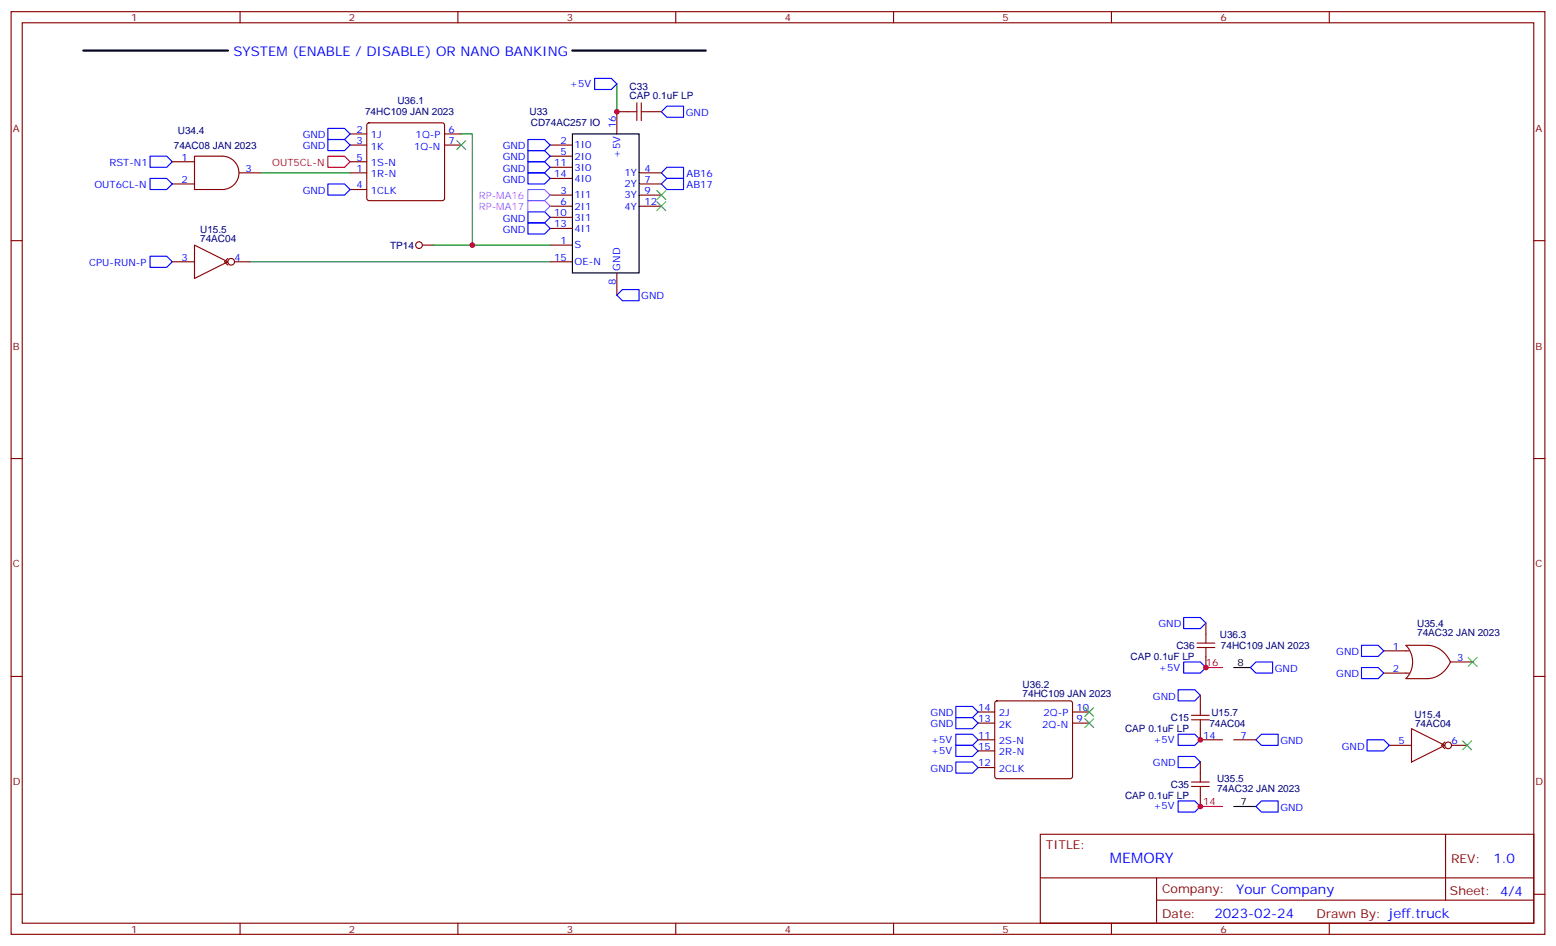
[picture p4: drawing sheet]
<svg xmlns="http://www.w3.org/2000/svg" width="494mm" height="300mm" viewBox="0 0 494 300" stroke-linecap="round" stroke-linejoin="round" font-family="sans-serif">
<g fill="none" stroke="#870000" stroke-width=".35">
<path d="M3.5 3.7h486.9v292.8h-486.9zM7.1 7.2h479.7v285.8h-479.7zM76.2 3.7v3.5M145.3 3.7v3.5M214.5 3.7v3.5M283.6 3.7v3.5M352.8 3.7v3.5M421.9 3.7v3.5M116.7 39.2l.4-.2h23.3l.5 .2 .2 .5v23.3l-.2 .5-.5 .2h-23.3l-.5-.3-.2-.4v-23.3zM199.3 35.5h-3.5v7M206.4 35.5h3.5M54.7 51.3h7"/>
<path d="M54.7 58.4h7M61.7 49.6h8.9a5.3 5.3 0 0 1 5.2 5.3 5.3 5.3 0 0 1-5.2 5.2h-8.9zM75.8 54.9h7.1M111.1 54.9h5.3M111.1 42.5h5.3M111.1 46h5.3M111.1 51.3h5.3M141.1 42.5h5.3M141.1 46h5.3M174.6 46h7.1M174.6 49.6h7.1M174.6 53.1h7.1"/>
<path d="M174.6 56.6h7.1M202.8 54.9h7.1M202.8 58.4h7.1M3.5 76.4h3.6M61.7 77.8l10.6 5.3-10.6 5.3zM111.1 60.1h5.3M174.6 77.8h7.1M174.6 61.9h7.1M174.6 65.4h7.1M174.6 69h7.1M174.6 72.5h7.1M202.8 61.9h7.1"/>
<path d="M202.8 65.4h7.1M486.8 76.4h3.6M54.7 83.1h7M72.3 82l-1 1.1 1 1M74.4 83.1h5M174.6 83.1h7.1M195.8 86.6v7.1M3.5 145.5h3.6M486.8 145.5h3.6M382.8 197.7v3.6M3.5 214.7h3.6M382.8 208.3v3.5"/>
<path d="M439.2 206.6h8.1M439.2 213.6h8.1M446.3 204.8h6.7a8.4 8.4 0 0 1 7.4 5.3 8.4 8.4 0 0 1-7.4 5.3l-6.8-.1a7.6 7.6 0 0 0 .1-10.5zM460.4 210.1h7M486.8 214.7h3.6M310.4 234.8h5.3M310.4 229.5h5.3M310.4 226h5.3M310.4 238.3h5.3M316 222.6l.4-.2h23.3l.5 .2 .2 .5v23.3l-.2 .5-.5 .2h-23.3l-.5-.2-.2-.5v-23.3zM340.4 229.5h5.3M340.4 226h5.3"/>
<path d="M381 231.2v3.6h7.1M381 220.7v3.5M391.6 234.8h7M441 236.5h7M448 231.2l10.6 5.3-10.6 5.3zM458.6 235.5l-1 1 1 1.1M460.7 236.5h5M310.4 243.6h5.3M381 241.8v3.6M381 252.4v3.5M330.2 264.8h156.6v28.2h-156.6zM330.2 278.6h156.5"/>
<path d="M367.1 278.6v14.1M458.8 264.8v20.9M3.5 283.8h3.6M76.2 293v3.5M145.3 293v3.5M214.5 293v3.5M283.6 293v3.5M352.8 293v3.5M367.1 285.7h119.6M421.9 293v3.5M486.8 283.8h3.6"/>
<circle cx="73.4" cy="83.1" r="1.06"/>
<circle cx="459.7" cy="236.5" r="1.06"/>
</g>
<g fill="none" stroke="#00f" stroke-width=".35">
<path d="M188.7 24.9h5.3l1.8 1.7-1.8 1.8h-5.3zM211.7 33.7h5.3v3.5h-5.3l-1.8-1.7zM47.6 49.6h5.3l1.8 1.7-1.8 1.8h-5.3zM47.6 56.6h5.3l1.8 1.8-1.8 1.7h-5.3zM104.1 40.7h5.3l1.7 1.8-1.7 1.8h-5.3zM104.1 44.3h5.3l1.7 1.7-1.7 1.8h-5.3zM104.1 58.4h5.3l1.7 1.7-1.7 1.8h-5.3zM167.6 51.3h5.3l1.7 1.8-1.7 1.8h-5.3zM167.6 54.9h5.3l1.7 1.7-1.7 1.8h-5.3zM167.6 44.3h5.3l1.7 1.7-1.7 1.8h-5.3zM167.6 47.8h5.3l1.7 1.8-1.7 1.7h-5.3zM211.7 53.1h5.3v3.5h-5.3l-1.8-1.7z"/>
<path d="M211.7 56.6h5.3v3.5h-5.3l-1.8-1.7zM167.6 67.2h5.3l1.7 1.8-1.7 1.7h-5.3zM167.6 70.7h5.3l1.7 1.8-1.7 1.8h-5.3zM47.6 81.3h5.3l1.8 1.8-1.8 1.7h-5.3zM195.8 93.7l1.8-1.8h5.2v3.5h-5.2zM375.7 196h5.3l1.8 1.7-1.8 1.8h-5.3zM373.9 218.9h5.3l1.8 1.8-1.8 1.7h-5.3zM375.7 210.1h5.3l1.8 1.7-1.8 1.8h-5.3zM396.9 211.8l1.7-1.7h5.3v3.5h-5.3zM432.2 204.8h5.2l1.8 1.8-1.8 1.7h-5.2zM432.2 211.8h5.2l1.8 1.8-1.8 1.8h-5.2zM303.4 224.2h5.3l1.7 1.8-1.7 1.7h-5.3z"/>
<path d="M303.4 227.7h5.3l1.7 1.8-1.7 1.7h-5.3zM303.4 233h5.3l1.7 1.8-1.7 1.7h-5.3zM303.4 236.5h5.3l1.7 1.8-1.7 1.8h-5.3zM373.9 233h5.3l1.8 1.8-1.8 1.7h-5.3zM398.6 234.8l1.8-1.8h5.3v3.5h-5.3zM433.9 234.8h5.3l1.8 1.7-1.8 1.8h-5.3zM303.4 241.8h5.3l1.7 1.8-1.7 1.8h-5.3zM373.9 240.1h5.3l1.8 1.7-1.8 1.8h-5.3zM373.9 254.2h5.3l1.8 1.7-1.8 1.8h-5.3zM400.4 254.2h5.3v3.5h-5.3l-1.8-1.8z"/>
</g>
<path d="M195.8 26.6v8.9M82.9 54.9h28.2M146.4 42.5h3.5v35.3h24.7M137.6 77.8h12.3M79.4 83.1h95.2" fill="none" stroke="#008700" stroke-width=".35"/>
<g fill="none" stroke="#a10000" stroke-width=".35">
<path d="M199.3 35.5h2.8M202.1 32.6v5.7M203.6 32.6v5.7M203.6 35.5h2.8M379.9 205.5h5.7M379.9 204.1h5.7M382.8 201.3v2.8M382.8 205.5v2.8M378.2 228.4h5.6M378.2 227h5.6M381 224.2v2.8M381 228.4v2.8"/>
<path d="M378.2 249.6h5.6M378.2 248.2h5.6M381 245.4v2.8M381 249.6v2.8"/>
</g>
<path d="M181.7 42.5h21.1v44.1h-21.1zM391.6 211.8h5.3M391.6 255.9h7" fill="none" stroke="#000" stroke-width=".35"/>
<path d="M104.1 49.6h5.3l1.7 1.7-1.7 1.8h-5.3zM382.8 211.8h5.3M381 255.9h7.1" fill="none" stroke="#f00" stroke-width=".35"/>
<path d="M167.6 60.1h5.3l1.7 1.8-1.7 1.8h-5.3zM167.6 63.7h5.3l1.7 1.7-1.7 1.8h-5.3z" fill="none" stroke="#c0f" stroke-width=".35"/>
<g fill="none" stroke="#3c3" stroke-width=".35">
<path d="M145 44.6l2.8 2.8M147.8 44.6l-2.8 2.8M208.5 60.5l2.8 2.8M208.5 64l2.8 2.9M211.3 60.5l-2.8 2.8M211.3 64l-2.8 2.9M466 208.7l2.8 2.8M468.8 208.7l-2.8 2.8M344.3 224.5l2.8 2.9M344.3 228.1l2.8 2.8M347.1 224.5l-2.8 2.9M347.1 228.1l-2.8 2.8"/>
<path d="M464.3 235.1l2.8 2.8M467.1 235.1l-2.8 2.8"/>
</g>
<path d="M26.5 16.1h45.8M181.7 16.1h42.3" fill="none" stroke="#000" stroke-width=".71"/>
<g fill="none" stroke="#850000" stroke-width=".35">
<path d="M134.1 77.8h3.5"/>
<circle cx="133" cy="77.8" r="1.06"/>
</g>
<g fill="#c00">
<circle cx="381" cy="234.8" r=".88"/>
<circle cx="381" cy="255.9" r=".88"/>
<circle cx="382.8" cy="211.8" r=".88"/>
<circle cx="195.8" cy="35.5" r=".88"/>
<circle cx="149.9" cy="77.8" r=".88"/>
</g>
<text font-size="4.6" fill="#00f" x="352.3" y="273.8">MEMORY</text>
<g font-size="4.2" fill="#00f">
<text x="74.1" y="17.8">SYSTEM (ENABLE / DISABLE) OR NANO BANKING</text>
<text x="474" y="274">1.0</text>
<text x="392.4" y="283.6">Your Company</text>
<text x="385.5" y="291.4">2023-02-24</text>
</g>
<g font-size="3.9" fill="#800">
<text x="332" y="269.3">TITLE:</text>
<text x="460.6" y="274">REV:</text>
<text x="368.9" y="283.5">Company:</text>
<text x="460.2" y="284.2">Sheet: 4/4</text>
<text x="368.9" y="291.2">Date:</text>
<text x="417.9" y="291.3">Drawn By: jeff.truck</text>
</g>
<g font-size="3.2" fill="#800">
<text x="41.6" y="6.7">1</text>
<text x="110.8" y="6.7">2</text>
<text x="179.9" y="6.7">3</text>
<text x="249.1" y="6.7">4</text>
<text x="318.2" y="6.7">5</text>
<text x="387.3" y="6.7">6</text>
<text x="4.1" y="41.8">A</text>
<text x="487.4" y="41.8">A</text>
<text x="4.1" y="110.9">B</text>
<text x="487.4" y="110.9">B</text>
<text x="4.1" y="180.1">C</text>
<text x="487.4" y="180.1">C</text>
<text x="4.1" y="249.2">D</text>
<text x="487.4" y="249.2">D</text>
<text x="41.6" y="296">1</text>
<text x="110.8" y="296">2</text>
<text x="179.9" y="296">3</text>
<text x="249.1" y="296">4</text>
<text x="318.2" y="296">5</text>
<text x="387.3" y="296">6</text>
</g>
<g font-size="3.2" fill="#00f">
<text x="180.9" y="27.6">+5V</text>
<text x="195.4" y="40.7" transform="rotate(-90 195.4 40.7)">16</text>
<text x="217.7" y="36.8">GND</text>
<text x="96.1" y="43.9">GND</text>
<text x="96.1" y="47.4">GND</text>
<text x="113.2" y="42.2">2</text>
<text x="113.2" y="45.7">3</text>
<text x="117.7" y="43.9">1J</text>
<text x="117.7" y="47.4">1K</text>
<text x="131.5" y="47.4">1Q-N</text>
<text x="131.9" y="43.9">1Q-P</text>
<text x="142.3" y="42.2">6</text>
<text x="142.3" y="45.7">7</text>
<text x="159.6" y="47.4">GND</text>
<text x="177.9" y="45.7">2</text>
<text x="182.4" y="47.1">1I0</text>
<text x="34.8" y="52.5">RST-N1</text>
<text x="57.6" y="51">1</text>
<text x="113.2" y="51">5</text>
<text x="117.7" y="52.7">1S-N</text>
<text x="159.6" y="50.9">GND</text>
<text x="175.9" y="52.7">11</text>
<text x="177.9" y="49.2">5</text>
<text x="182.4" y="50.6">2I0</text>
<text x="196.8" y="50" transform="rotate(-90 196.8 50)">+5V</text>
<text x="30" y="59.7">OUT6CL-N</text>
<text x="57.6" y="58">2</text>
<text x="78" y="54.5">3</text>
<text x="113.2" y="54.5">1</text>
<text x="113.2" y="59.8">4</text>
<text x="117.7" y="56.3">1R-N</text>
<text x="159.6" y="54.4">GND</text>
<text x="159.6" y="58">GND</text>
<text x="175.9" y="56.3">14</text>
<text x="182.4" y="54.2">3I0</text>
<text x="182.4" y="57.7">4I0</text>
<text x="198.2" y="55.9">1Y</text>
<text x="198.2" y="59.4">2Y</text>
<text x="204.6" y="54.5">4</text>
<text x="204.6" y="58">7</text>
<text x="217.9" y="56.2">AB16</text>
<text x="217.9" y="59.7">AB17</text>
<text x="96.1" y="61.5">GND</text>
<text x="117.7" y="61.6">1CLK</text>
<text x="177.9" y="61.6">3</text>
<text x="177.9" y="65.1">6</text>
<text x="182.4" y="63">1I1</text>
<text x="198.2" y="63">3Y</text>
<text x="204.6" y="61.6">9</text>
<text x="204.6" y="65.1">12</text>
<text x="159.6" y="70.3">GND</text>
<text x="175.9" y="68.6">10</text>
<text x="182.4" y="66.5">2I1</text>
<text x="182.4" y="70">3I1</text>
<text x="198.2" y="66.5">4Y</text>
<text x="159.6" y="73.8">GND</text>
<text x="175.9" y="72.1">13</text>
<text x="177.9" y="77.4">1</text>
<text x="182.4" y="73.6">4I1</text>
<text x="57.6" y="82.7">3</text>
<text x="74.4" y="82.7">4</text>
<text x="175.9" y="82.7">15</text>
<text x="182.4" y="78.8">S</text>
<text x="28.3" y="84.4">CPU-RUN-P</text>
<text x="182.4" y="84.1">OE-N</text>
<text x="196.8" y="85.9" transform="rotate(-90 196.8 85.9)">GND</text>
<text x="195.4" y="90.4" transform="rotate(-90 195.4 90.4)">8</text>
<text x="203.6" y="95">GND</text>
<text x="367.7" y="199.1">GND</text>
<text x="424.2" y="207.9">GND</text>
<text x="442.1" y="206.2">1</text>
<text x="462.5" y="209.7">3</text>
<text x="367.9" y="212.8">+5V</text>
<text x="404.6" y="213.2">GND</text>
<text x="424.2" y="215">GND</text>
<text x="442.1" y="213.3">2</text>
<text x="295.4" y="227.3">GND</text>
<text x="310.5" y="225.6">14</text>
<text x="317" y="227.4">2J</text>
<text x="331.3" y="227.4">2Q-P</text>
<text x="341.7" y="225.6">10</text>
<text x="365.9" y="222">GND</text>
<text x="295.4" y="230.8">GND</text>
<text x="310.5" y="229.1">13</text>
<text x="317" y="230.9">2K</text>
<text x="330.8" y="230.9">2Q-N</text>
<text x="341.7" y="229.1">9</text>
<text x="295.5" y="235.7">+5V</text>
<text x="295.5" y="239.3">+5V</text>
<text x="310.5" y="234.4">11</text>
<text x="310.5" y="237.9">15</text>
<text x="317" y="236.2">2S-N</text>
<text x="317" y="239.7">2R-N</text>
<text x="366.1" y="235.7">+5V</text>
<text x="381.9" y="234.4">14</text>
<text x="393.7" y="234.4">7</text>
<text x="406.4" y="236.1">GND</text>
<text x="425.9" y="237.9">GND</text>
<text x="443.9" y="236.2">5</text>
<text x="460.7" y="236.2">6</text>
<text x="295.4" y="244.9">GND</text>
<text x="310.5" y="243.2">12</text>
<text x="317" y="245">2CLK</text>
<text x="365.9" y="243.2">GND</text>
<text x="366.1" y="256.9">+5V</text>
<text x="406.4" y="257.3">GND</text>
</g>
<g font-size="3.2" fill="#000080">
<text x="199.8" y="28.5">C33</text>
<text x="126.1" y="33.1">U36.1</text>
<text x="199.8" y="31.6">CAP 0.1uF LP</text>
<text x="115.9" y="36.6">74HC109 JAN 2023</text>
<text x="168.1" y="36.6">U33</text>
<text x="168.5" y="40.1">CD74AC257 IO</text>
<text x="55.2" y="47.2">74AC08 JAN 2023</text>
<text x="56.4" y="42.5">U34.4</text>
<text x="63.5" y="76.7">74AC04</text>
<text x="63.5" y="73.8">U15.5</text>
<text x="123.8" y="78.9">TP14</text>
<text x="387.2" y="202.4">U36.3</text>
<text x="449.8" y="201.8">74AC32 JAN 2023</text>
<text x="449.8" y="198.9">U35.4</text>
<text x="358.9" y="209.4">CAP 0.1uF LP</text>
<text x="373.4" y="205.9">C36</text>
<text x="387.5" y="205.9">74HC109 JAN 2023</text>
<text x="324.6" y="221.2">74HC109 JAN 2023</text>
<text x="324.6" y="218.3">U36.2</text>
<text x="384.5" y="227.1">U15.7</text>
<text x="448.9" y="227.8">U15.4</text>
<text x="357.1" y="232.4">CAP 0.1uF LP</text>
<text x="371.6" y="228.9">C15</text>
<text x="383.9" y="230.7">74AC04</text>
<text x="449.1" y="230.7">74AC04</text>
<text x="371.6" y="250">C35</text>
<text x="386.3" y="251.2">74AC32 JAN 2023</text>
<text x="386.3" y="248.3">U35.5</text>
<text x="357.1" y="253.5">CAP 0.1uF LP</text>
</g>
<g font-size="3.2" fill="#f00">
<text x="86.4" y="52.7">OUT5CL-N</text>
<text x="382.8" y="211.5">16</text>
<text x="381.9" y="255.6">14</text>
</g>
<g font-size="3.2" fill="#c0f">
<text x="152" y="63.2">RP-MA16</text>
<text x="152" y="66.8">RP-MA17</text>
</g>
<g font-size="3.2">
<text x="392.8" y="211.5">8</text>
<text x="393.7" y="255.6">7</text>
</g>
</svg>
